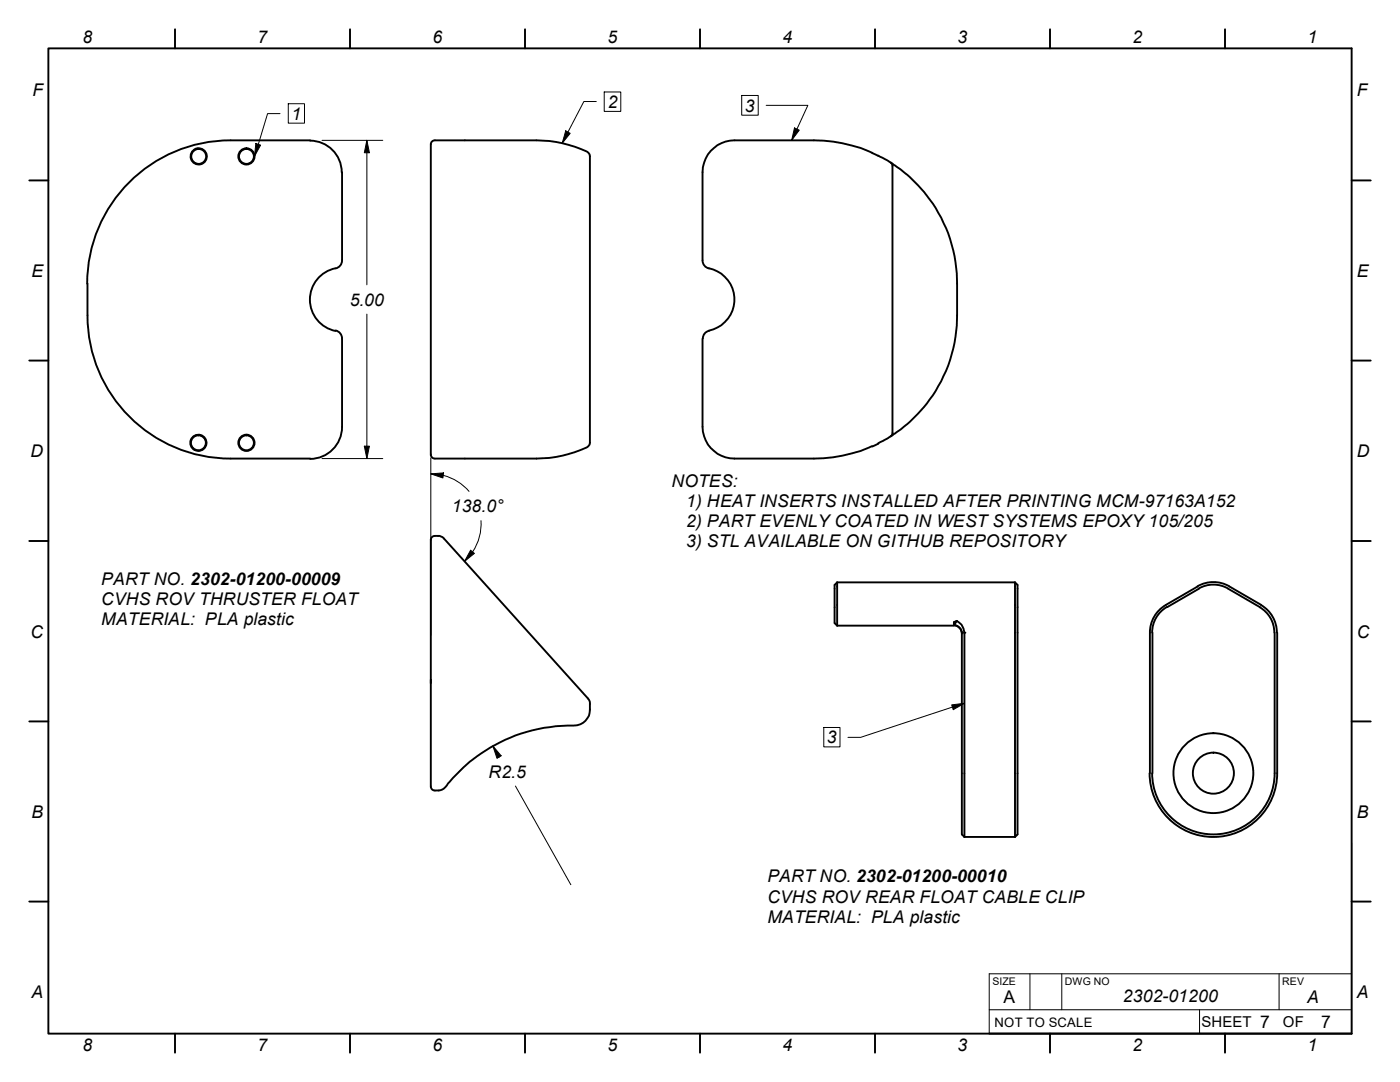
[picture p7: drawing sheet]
<svg xmlns="http://www.w3.org/2000/svg" width="279mm" height="216mm" viewBox="0 0 279 216" stroke-linecap="round" stroke-linejoin="round" font-family="sans-serif">
<!-- layer: Visible Edges(ANSI-PIG) -->
<g fill="none" stroke="#000" stroke-width=".38">
<path d="M39.5 29.6a1.62 1.62 0 0 1 1.7 2.1 1.62 1.62 0 0 1-2.7 .7 1.62 1.62 0 0 1 .6-2.7M39.5 29.6l-.4 .1M46 28a28.6 28.6 0 0 0-28.6 28.6M46 28h15.9M61.9 28.1a6.3 6.3 0 0 1 6.3 6.3M68.3 34.4v17.5M86 28.8v61.9M86.8 28a.79 .79 0 0 0-.8 .8M86.8 28h20.3a23.4 23.4 0 0 1 10.2 2.4l.4 .4v.4v57.5a2.47 2.47 0 0 1-1.8 1.1l-2.5 .8a22.2 22.2 0 0 1-6.3 .9h-20.3M174.1 30.5a29.1 29.1 0 0 0-11.7-2.5h-15.8a6.5 6.5 0 0 0-6.4 6.4v17.5M174.1 30.5l1.2 .6M175.3 31.1l2.2 1.2a28.9 28.9 0 0 1 13.2 20 65.6 65.6 0 0 1-.2 16.1 28.3 28.3 0 0 1-15.2 20.1"/>
<path d="M177.7 32.4l.4 .7M178.1 33.1v53.3l-.4 .7M17.5 56.6v6.3M67 53.5a6.4 6.4 0 0 0-5.2 6.3 6.4 6.4 0 0 0 5.2 6.2M68.3 52a1.62 1.62 0 0 1-1.3 1.6M140.2 52a1.62 1.62 0 0 0 1.3 1.6M141.5 53.5a6.3 6.3 0 0 1 5.1 6.3 6.3 6.3 0 0 1-5.1 6.2M17.5 63a28.5 28.5 0 0 0 28.5 28.5M67 65.9a1.62 1.62 0 0 1 1.3 1.6v17.7a6.4 6.4 0 0 1-6.4 6.4M140.2 67.6v17.6a6.4 6.4 0 0 0 6.4 6.3h15.8a29.1 29.1 0 0 0 11.7-2.5M141.5 66a1.56 1.56 0 0 0-1.2 1.5M39.6 89.9a1.61 1.61 0 0 1-1.5-2.1 1.61 1.61 0 0 1 2.4-.9 1.61 1.61 0 0 1 .3 2.5l-.8 .5-.5 .1"/>
<path d="M46 91.5h15.9M86 90.7a.79 .79 0 0 0 .8 .8M175.3 88.5l-1.2 .6M86.8 106.9a.79 .79 0 0 0-.8 .8v27.9M86.8 106.9a1.76 1.76 0 0 1 1.8 .5l28.7 32a4 4 0 0 1-.5 4.4 3.8 3.8 0 0 1-3.5 1 32.2 32.2 0 0 0-24.7 12.6 2.29 2.29 0 0 1-1.8 .3M167.1 116.2v8.6M167.1 116.2l-.5 .5v7.6l.5 .5M167.1 116.2h35.5M202.6 116.2l.5 .5v49.8l-.5 .5M202.6 116.2v50.8M239 117l-6.3 3.7M239.3 117.5l-6.4 3.7"/>
<path d="M245.1 117.4a5.9 5.9 0 0 0-5.9 0M245.1 117.5l6.4 3.7M245.3 117a6.4 6.4 0 0 0-6.3 0M245.4 117l6.3 3.7M86 135.6v.7M86 135.6v21.3M167.1 124.8h23.3M190.3 124.8a1.62 1.62 0 0 1 1.7 1.6M190.4 124.7a1.79 1.79 0 0 1 1.6 1.5v40.3l.5 .5M190.9 123.9a2.68 2.68 0 0 1 1.6 2.3v40.8M190.9 123.9l-.5 .2v.6M190.9 123.9l-.5 .8"/>
<path d="M230 126.2v28.1M232.6 120.7a6.3 6.3 0 0 0-3.1 5.5v28.1M232.9 121.1a5.9 5.9 0 0 0-3 5.1M251.4 121.2a5.8 5.8 0 0 1 2.9 5M251.7 120.7a6.3 6.3 0 0 1 3.1 5.5M254.4 126.2v28.1M254.9 126.2v28.1M86 156.9a.79 .79 0 0 0 .8 .8M229.4 154.3a12.7 12.7 0 0 0 12.8 12.7 12.7 12.7 0 0 0 12.7-12.7M229.9 154.3a12.2 12.2 0 0 0 12.3 12.2 12.2 12.2 0 0 0 12.2-12.2M192.5 167h10.1"/>
<circle cx="39.7" cy="31.2" r="1.49"/>
<circle cx="49.2" cy="31.2" r="1.49"/>
<circle cx="49.2" cy="31.2" r="1.62"/>
<circle cx="39.6" cy="88.4" r="1.49"/>
<circle cx="49.2" cy="88.4" r="1.49"/>
<circle cx="49.2" cy="88.4" r="1.62"/>
<circle cx="242.2" cy="154.3" r="4.1"/>
<circle cx="242.2" cy="154.3" r="8"/>
</g>
<g fill="#000">
<circle cx="192" cy="126.2" r=".19"/>
<circle cx="192.5" cy="126.2" r=".19"/>
</g>
<!-- layer: Sketch Geometry(ANSI-PIG) -->
<g fill="none" stroke="#000" stroke-width=".38">
<path d="M9.7 9.7h260v196.5h-260zM34.9 5.8v3.9M69.8 5.8v3.9M104.8 5.8v3.9M139.7 5.8v3.9M174.6 5.8v3.9M209.5 5.8v3.9M244.5 5.8v3.9M5.8 36h3.9M269.7 36h3.9M5.8 71.9h3.9M269.7 71.9h3.9"/>
<path d="M5.8 107.9h3.9M269.7 107.9h3.9M5.8 144h3.9M269.7 144h3.9M5.8 179.9h3.9M269.7 179.9h3.9M34.9 206.2v3.9M69.8 206.2v3.9M104.8 206.2v3.9M139.7 206.2v3.9M174.6 206.2v3.9M197.4 206.2h72.3"/>
<path d="M209.5 206.2v3.9M244.5 206.2v3.9"/>
</g>
<!-- layer: Dimensions(ANSI-PIG) -->
<g fill="none" stroke="#000" stroke-width=".2">
<path d="M64.3 28h12.1M73.2 28l.5 2.5h-1zM73.2 28v28.8M73.2 62.7v28.8M64.3 91.5h12.1M72.7 89h1l-.5 2.5zM86 94.6l2.5-.2-.1 1zM86 94.6l2.5 .3M86 91.4v35.3M88.5 94.9a10 10 0 0 1 5.1 3.2M93.9 109.8l.8 .6-2 1.6zM94.3 110.1l-1.6 1.9"/>
<path d="M96 103.9a10 10 0 0 1-1.7 6.2M98.4 148.8l1.6 2-.8 .5zM98.4 148.8l1.2 2.3M102.9 156.8l11 19.7M269.7 168.1v38.1M205.5 194.3v7.2M211.9 194.3v7.2M255.3 194.3v7.2M269.7 194.3h-72.3v11.9M197.4 201.5h72.3M239.4 201.5v4.7"/>
</g>
<g fill="#000">
<path d="M73.2 28l.5 2.5h-1z" fill-rule="evenodd"/>
<path d="M72.7 89h1l-.5 2.5z" fill-rule="evenodd"/>
<path d="M86 94.6l2.5-.2-.1 1z" fill-rule="evenodd"/>
<path d="M93.9 109.8l.8 .6-2 1.6z" fill-rule="evenodd"/>
<path d="M98.4 148.8l1.6 2-.8 .5z" fill-rule="evenodd"/>
</g>
<!-- layer: Symbols(ANSI-PIG) -->
<path d="M120.6 18.4h3.3v3.8h-3.3zM148 19h3.3v4h-3.3zM51.1 28.6l.9 .4-1.2 2.2zM55.9 22.7h-2.5l-2.6 8.5M57.5 20.7h3.3v3.9h-3.3zM112.9 26.1l.9 .5-1.6 2zM119 20.3h-2.5l-4.3 8.3M152.9 21h8.3l-3.2 7M158.6 25.5l.9 .5-1.5 2zM164.4 145.2h3.2v3.8h-3.2zM189.9 140.7l2.6-.4-2.3 1.3zM192.5 140.3l-20.7 6.8h-2.6" fill="none" stroke="#000" stroke-width=".2"/>
<g fill="#000">
<path d="M51.1 28.6l.9 .4-1.2 2.2z" fill-rule="evenodd"/>
<path d="M112.9 26.1l.9 .5-1.6 2z" fill-rule="evenodd"/>
<path d="M158.6 25.5l.9 .5-1.5 2z" fill-rule="evenodd"/>
<path d="M189.9 140.7l2.6-.4-2.3 1.3z" fill-rule="evenodd"/>
</g>
<g font-size="3.5">
<text x="16.4" y="8.6">8</text>
<text x="51.4" y="8.6">7</text>
<text x="86.3" y="8.6">6</text>
<text x="121.2" y="8.6">5</text>
<text x="156.1" y="8.6">4</text>
<text x="191.1" y="8.6">3</text>
<text x="226" y="8.6">2</text>
<text x="260.9" y="8.6">1</text>
<text x="6.5" y="19.2">F</text>
<text x="58.2" y="23.9">1</text>
<text x="121.3" y="21.6">2</text>
<text x="148.7" y="22.3">3</text>
<text x="270.8" y="19.2">F</text>
<text x="6.3" y="55.2">E</text>
<text x="270.8" y="55.2">E</text>
<text x="69.8" y="61">5.00</text>
<text x="6.1" y="91.2">D</text>
<text x="270.8" y="91.2">D</text>
<text x="134" y="97.2">NOTES:</text>
<text x="137" y="101.2">1) HEAT INSERTS INSTALLED AFTER PRINTING MCM-97163A152</text>
<text x="90.2" y="102.2">138.0°</text>
<text x="137" y="105.2">2) PART EVENLY COATED IN WEST SYSTEMS EPOXY 105/205</text>
<text x="137" y="109.2">3) STL AVAILABLE ON GITHUB REPOSITORY</text>
<text x="20.2" y="116.8">PART NO. 2302-01200-00009</text>
<text x="20.2" y="120.8">CVHS ROV THRUSTER FLOAT</text>
<text x="20.2" y="124.8">MATERIAL: PLA plastic</text>
<text x="6.1" y="127.3">C</text>
<text x="270.8" y="127.3">C</text>
<text x="165" y="148.3">3</text>
<text x="97.5" y="155.2">R2.5</text>
<text x="6.3" y="163.2">B</text>
<text x="270.8" y="163.2">B</text>
<text x="153.2" y="176.1">PART NO. 2302-01200-00010</text>
<text x="153.2" y="180.1">CVHS ROV REAR FLOAT CABLE CLIP</text>
<text x="153.2" y="184.1">MATERIAL: PLA plastic</text>
<text x="6.3" y="199.2">A</text>
<text x="200.3" y="200.1">A</text>
<text x="224.1" y="200">2302-01200</text>
<text x="260.9" y="200.1">A</text>
<text x="270.8" y="199.2">A</text>
<text x="16.4" y="209.8">8</text>
<text x="51.4" y="209.7">7</text>
<text x="86.3" y="209.8">6</text>
<text x="121.2" y="209.7">5</text>
<text x="156.1" y="209.8">4</text>
<text x="191.1" y="209.8">3</text>
<text x="226" y="209.8">2</text>
<text x="251.5" y="205.2">7</text>
<text x="260.9" y="209.8">1</text>
<text x="263.7" y="205.2">7</text>
</g>
<g font-size="3">
<text x="239.8" y="205">SHEET</text>
<text x="256" y="205">OF</text>
</g>
<text font-size="2.6" x="198.5" y="204.9">NOT TO SCALE</text>
<g font-size="2.1">
<text x="198.1" y="196.5">SIZE</text>
<text x="212.5" y="196.5">DWG NO</text>
<text x="255.9" y="196.5">REV</text>
</g>
</svg>
